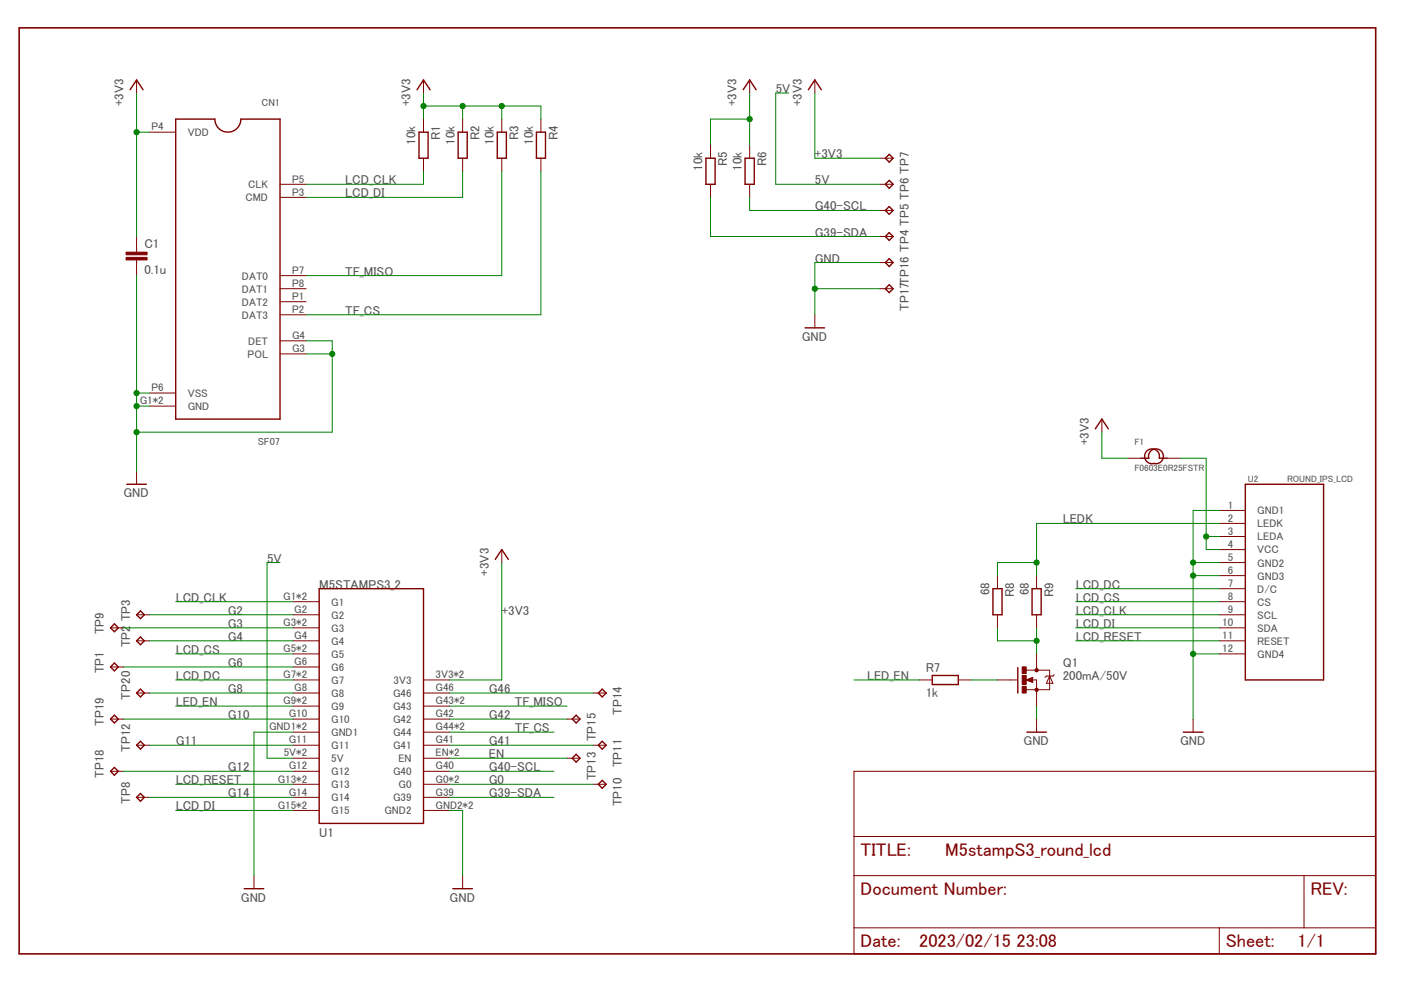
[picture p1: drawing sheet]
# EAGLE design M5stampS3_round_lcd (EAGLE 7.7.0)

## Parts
C1  0.1u  C-EUC0603  [C0603]
CN1  SF07  [POS-8]
F1  F0603E0R25FSTR  FUSE0603  [C0603]
Q1  200mA/50V  MOSFET-NCHANNELBSS138  [SOT23-3]
R1  10k  R-EU_R0603  [R0603]
R2  10k  R-EU_R0603  [R0603]
R3  10k  R-EU_R0603  [R0603]
R4  10k  R-EU_R0603  [R0603]
R5  10k  R-EU_R0603  [R0603]
R6  10k  R-EU_R0603  [R0603]
R7  1k  R-EU_R0603  [R0603]
R8  68  R-EU_R0603  [R0603]
R9  68  R-EU_R0603  [R0603]
TP1  TPTP18R  [TP18R]
TP2  TPTP18R  [TP18R]
TP3  TPTP18R  [TP18R]
TP4  TPTP18R  [TP18R]
TP5  TPTP18R  [TP18R]
TP6  TPTP18R  [TP18R]
TP7  TPTP18R  [TP18R]
TP8  TPTP18R  [TP18R]
TP9  TPTP18R  [TP18R]
TP10  TPTP18R  [TP18R]
TP11  TPTP18R  [TP18R]
TP12  TPTP18R  [TP18R]
TP13  TPTP18R  [TP18R]
TP14  TPTP18R  [TP18R]
TP15  TPTP18R  [TP18R]
TP16  TPTP18R  [TP18R]
TP17  TPTP18R  [TP18R]
TP18  TPTP18R  [TP18R]
TP19  TPTP18R  [TP18R]
TP20  TPTP18R  [TP18R]
U1  M5STAMPS3_2  [M5STAMPS3_2]
U2  ROUND_IPS_LCD  [ROUND_IPS_LCD]

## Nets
5V [usbvcc]: TP6.TP U1.5V U1.5V_(5V)
+3V3 [pow]: C1.1 CN1.P4(VDD) F1.1 R1.1 R2.1 R3.1 R4.1 R5.1 R6.1 TP7.TP U1.3V3 U1.3V3_(3V3)
EN: TP13.TP U1.EN U1.EN_(EN)
G0: TP10.TP U1.G0 U1.G0_(G0)
G2: TP3.TP U1.G2
G3: TP9.TP U1.G3 U1.G3_(G3)
G4: TP2.TP U1.G4
G6: TP1.TP U1.G6
G8: TP20.TP U1.G8
G10: TP19.TP U1.G10
G11: TP12.TP U1.G11
G12: TP18.TP U1.G12
G14: TP8.TP U1.G14
G39-SDA: R5.2 TP4.TP U1.G39
G40-SCL: R6.2 TP5.TP U1.G40
G41: TP11.TP U1.G41
G42: TP15.TP U1.G42
G46: TP14.TP U1.G46
GND [pow]: C1.2 CN1.G1(GND) CN1.G2(GND) CN1.G3(POL) CN1.G4(DET) CN1.P6(VSS) Q1.2(S) TP16.TP TP17.TP U1.GND1 U1.GND1_(GND1) U1.GND2 U1.GND2_(GND2) U2.1(GND1) U2.5(GND2) U2.6(GND3) U2.12(GND4)
LCD_CLK: CN1.P5(CLK) R1.2 U1.G1 U1.G1_(G1) U2.9(SCL)
LCD_CS: U1.G5 U1.G5_(G5) U2.8(CS)
LCD_DC: U1.G7 U1.G7_(G7) U2.7(D/C)
LCD_DI: CN1.P3(CMD) R2.2 U1.G15 U1.G15_(G15) U2.10(SDA)
LCD_RESET: U1.G13 U1.G13_(G13) U2.11(RESET)
LED_EN: R7.1 U1.G9 U1.G9_(G9)
LEDK [usbvcc]: R8.1 R9.1 U2.2(LEDK)
N$1 [usbvcc]: Q1.3(D) R8.2 R9.2
N$2: Q1.1(G) R7.2
N$3 [usbvcc]: F1.2 U2.3(LEDA) U2.4(VCC)
TF_CS: CN1.P2(DAT3) R4.2 U1.G44 U1.G44_(G44)
TF_MISO: CN1.P7(DAT0) R3.2 U1.G43 U1.G43_(G43)
Unconnected: CN1.P1(DAT2) CN1.P8(DAT1)

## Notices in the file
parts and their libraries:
SparkFun-Aesthetics: Licensing: Creative Commons ShareAlike 4.0 International - https://creativecommons.org/licenses/by-sa/4.0
